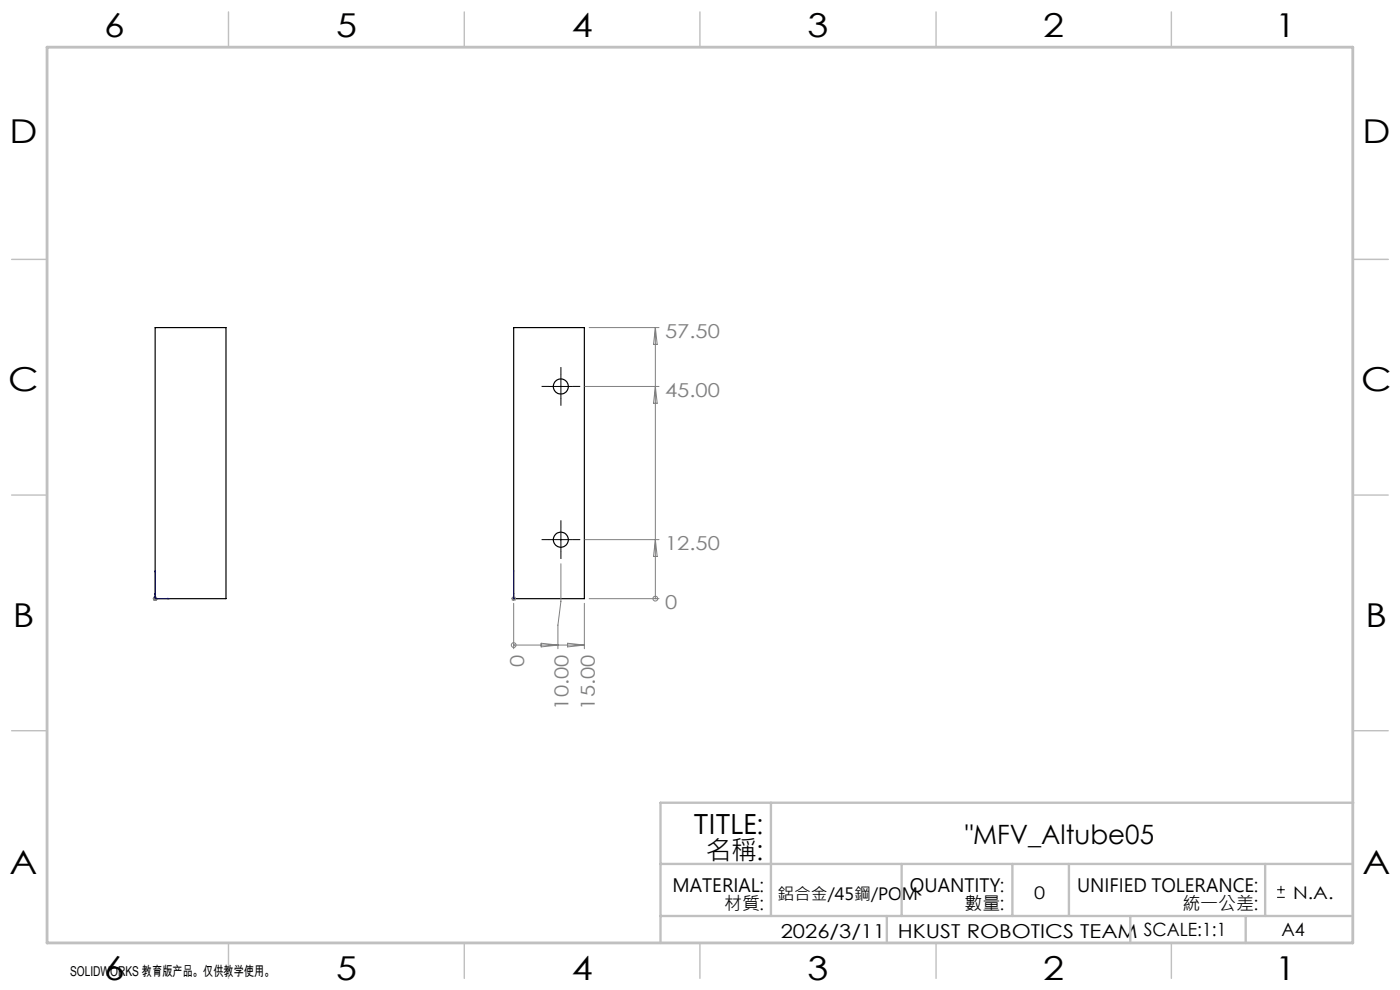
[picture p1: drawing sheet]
<svg xmlns="http://www.w3.org/2000/svg" width="297mm" height="210mm" viewBox="0 0 297 210" stroke-linecap="round" stroke-linejoin="round" font-family="sans-serif">
<g fill="none" stroke="#000" stroke-width=".25">
<path d="M32.9 69.5h15v57.5h-15zM109 69.5h15v57.5h-15z"/>
<circle cx="119" cy="82" r="1.6"/>
<circle cx="119" cy="114.5" r="1.6"/>
</g>
<path d="M119 79.5v5M116.5 82h5M116.5 114.5h5M119 112v5M270.9 190.4h1.7M270.9 188.7h1.7M271.7 187.9v1.6" fill="none" stroke="#000" stroke-width=".21"/>
<g fill="none" stroke="#808080" stroke-width=".21">
<path d="M125 69.5h14.8M139 69.5v57.5M139 69.5l.4 3.6h-.8zM124.1 82h15.7M139 82l.4 3.5h-.8zM119 119.6v8l-.6 5v5M124.1 114.5h15.7M139 114.5l.4 3.5h-.8zM32.4 127h1M32.6 126.6l.7 .7M32.9 126.5v1M33.3 126.6l-.7 .7"/>
<path d="M108.5 127h1M108.6 126.6l.7 .7M109 136.8h.1M109 126.5v1M109 128v9.6M109 136.8h15M109.3 126.6l-.7 .7M114.8 136.4l3.6 .4-3.6 .4zM120.4 136.4l3.6 .4-3.6 .4zM124 128v9.6M125 127h14.8M139 127h.1"/>
<circle cx="109" cy="136.8" r=".51"/>
<circle cx="139" cy="127" r=".5"/>
</g>
<path d="M32.9 121l.1 .3h-.2zM32.9 125.8l.1 .3h-.2zM32.9 121v6h3M33.2 126.9l.3 .1-.3 .1zM35.6 126.9l.3 .1-.3 .1zM109 126.9v.2zM109 121v.3v-.3M109 125.8v.3v-.3M109 127h.1M109 121v6" fill="none" stroke="#00f" stroke-width=".21"/>
<path d="M119 79.5v-1.6M116.5 82h-1.6M119 84.5v1.6M121.5 82h1.6M116.5 114.5h-1.6M119 112v-1.6M119 117v1.6M121.5 114.5h1.6" fill="none" stroke="#000" stroke-width=".21" stroke-dasharray="15.2 1.3 1.3 1.3" stroke-linecap="butt"/>
<path d="M287 55h7.5M287 144.8v55.2h-187.2" fill="none" stroke="#c0c0c0" stroke-width=".21"/>
<path d="M163.5 170.3v24M287.1 170.3h-147v29.7M140.1 194.3h146.5M140.1 183.3h146.9M188.1 194.3v5.7M191.3 183.3v11M214.8 183.3v11M226.8 183.3v11M239.8 194.3v5.7M264.3 194.3v5.7M268.4 183.3v11" fill="none" stroke="#c0c0c0" stroke-width=".5"/>
<g fill="none" stroke="#c0c0c0" stroke-width=".3">
<path d="M48.5 2.5v7.5M98.5 2.5v7.5M148.5 2.5v7.5M198.6 2.5v7.5M248.5 2.5v7.5M2.5 55h7.5M287 55h7.5M2.5 105h7.5M287 105h7.5M2.5 155h7.5M287 155h7.5M48.5 200v7.5"/>
<path d="M98.5 200v7.5M148.5 200v7.5M198.6 200v7.5M248.5 200v7.5"/>
</g>
<path d="M10 10h277v190h-277z" fill="none" stroke="#c0c0c0" stroke-width=".6"/>
<g fill="#00f">
<path d="M35.6 126.9l.3 .1-.3 .1zM32.9 121l.1 .3h-.2zM33.2 126.9l.3 .1-.3 .1zM32.9 125.8l.1 .3h-.2zM109 126.9v.2zM109 121v.3z"/>
<path d="M109 126.9v.2zM109 125.8v.3z"/>
</g>
<g font-size="7">
<text x="22.1" y="7.9">6</text>
<text x="71.3" y="7.9">5</text>
<text x="121.3" y="7.9">4</text>
<text x="171.3" y="7.9">3</text>
<text x="221.3" y="7.9">2</text>
<text x="270.5" y="7.9">1</text>
<text x="2" y="30.4">D</text>
<text x="289" y="30.4">D</text>
<text x="1.7" y="82.9">C</text>
<text x="288.8" y="82.9">C</text>
<text x="2.7" y="132.9">B</text>
<text x="289.7" y="132.9">B</text>
<text x="2" y="185.4">A</text>
<text x="289" y="185.4">A</text>
<text x="22.1" y="207.9">6</text>
<text x="71.3" y="207.9">5</text>
<text x="121.3" y="207.9">4</text>
<text x="171.3" y="207.9">3</text>
<text x="221.3" y="207.9">2</text>
<text x="270.5" y="207.9">1</text>
</g>
<g font-size="5.6">
<text x="147.2" y="176.9">TITLE:</text>
<text x="204.7" y="178.9">&quot;MFV_Altube05</text>
<text x="149.6" y="182.5">名稱:</text>
</g>
<g font-size="4.1" fill="#808080">
<text x="141.1" y="71.7">57.50</text>
<text x="141.1" y="84.2">45.00</text>
<text x="141.1" y="116.7">12.50</text>
<text x="141.1" y="129.2">0</text>
<text x="111.2" y="141.5" transform="rotate(-90 111.2 141.5)">0</text>
<text x="120.6" y="150.5" transform="rotate(-90 120.6 150.5)">10.00</text>
<text x="126.2" y="150.5" transform="rotate(-90 126.2 150.5)">15.00</text>
</g>
<g font-size="4.1">
<text x="165.6" y="199">2026/3/11</text>
<text x="190.5" y="199">HKUST ROBOTICS TEAM SCALE:1:1</text>
</g>
<g font-size="3.9">
<text x="142.7" y="189.2">MATERIAL:</text>
<text x="193" y="189.2">QUANTITY:</text>
<text x="228.5" y="189.2">UNIFIED TOLERANCE:</text>
<text x="153.6" y="193.1">材質:</text>
<text x="204.6" y="193.1">數量:</text>
<text x="250.8" y="193.1">統一公差:</text>
<text x="271.9" y="198.6">A4</text>
</g>
<g font-size="3.7">
<text x="219.4" y="190.7">0</text>
<text x="274.3" y="190.7">N.A.</text>
</g>
<text font-size="3.6" x="164.9" y="190.8">鋁合金/45鋼/POM</text>
<text font-size="2.9" x="14.9" y="207.1">SOLIDWORKS 教育版产品。仅供教学使用。</text>
</svg>
